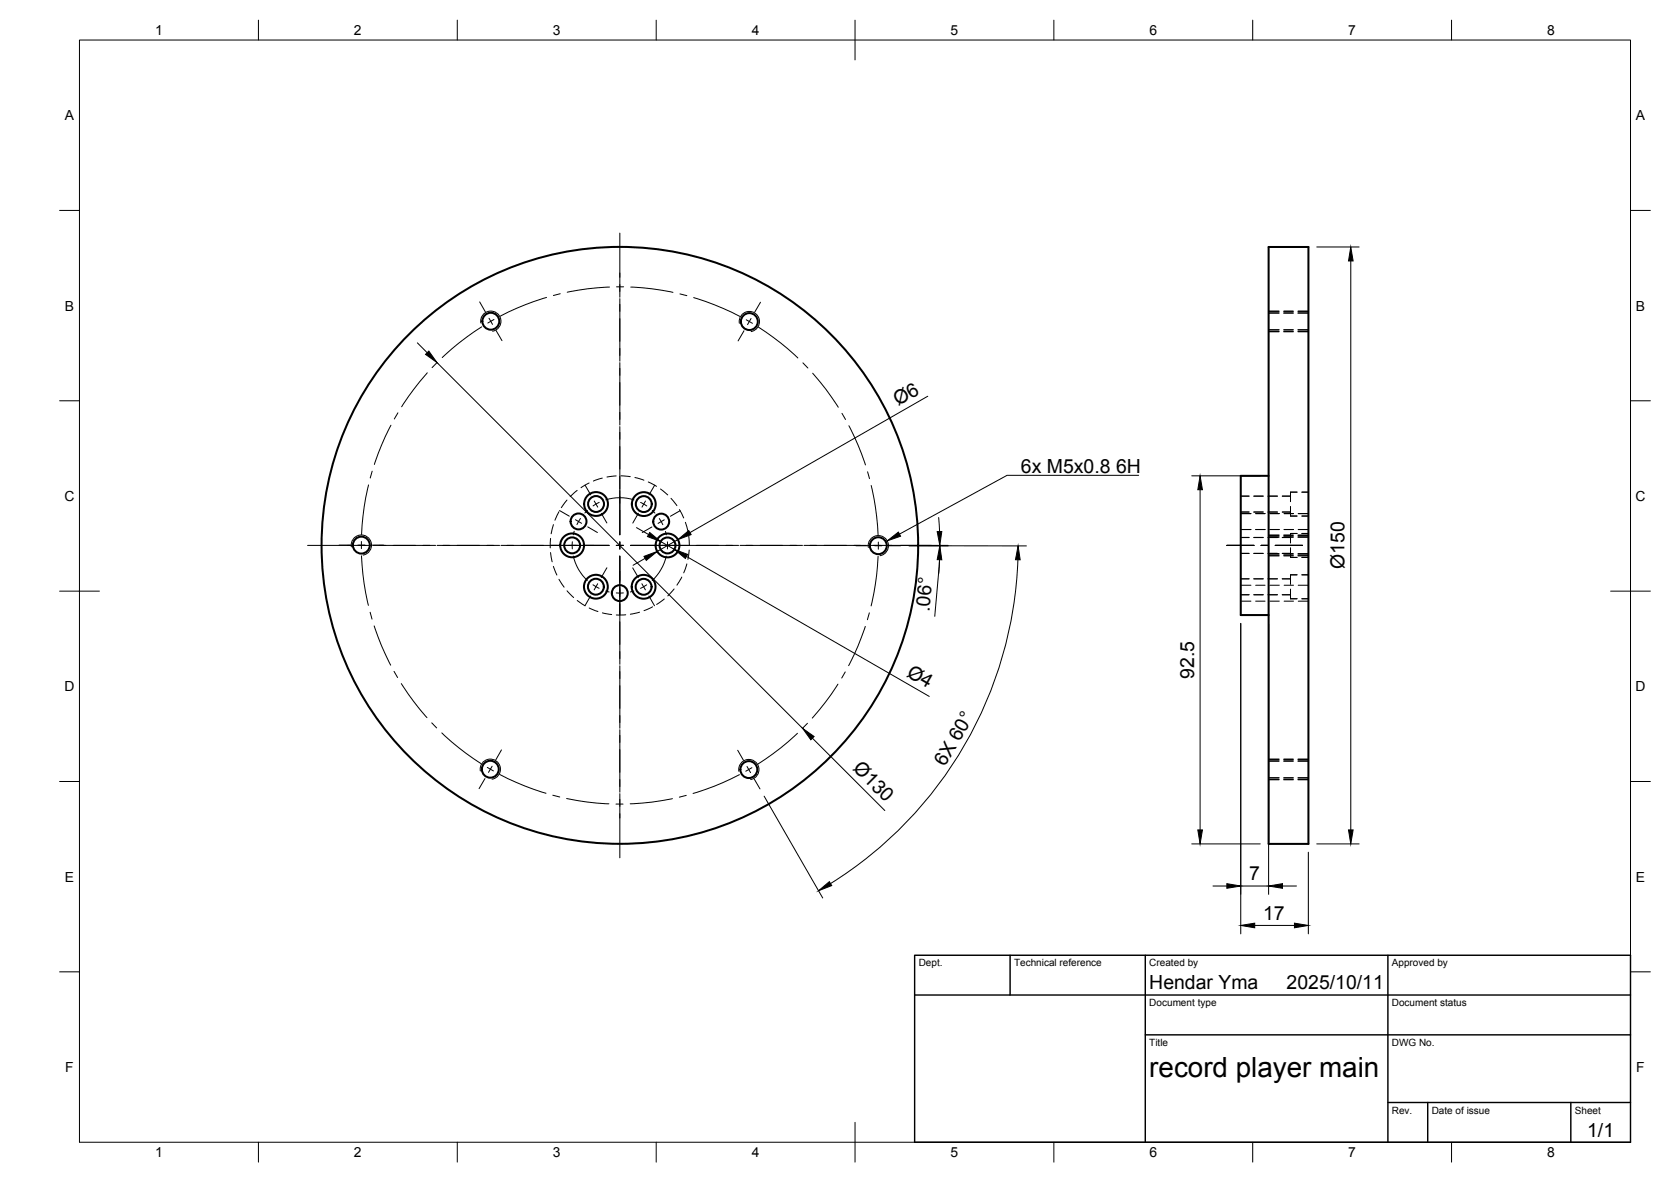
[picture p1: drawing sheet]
<svg xmlns="http://www.w3.org/2000/svg" width="420mm" height="297mm" viewBox="0 0 420 297" stroke-linecap="round" stroke-linejoin="round" font-family="sans-serif">
<!-- layer: Visible -->
<g fill="none" stroke="#000" stroke-width=".51">
<path d="M319 62.1h10v150h-10zM319 119.6h-7v35h7"/>
<circle cx="123.4" cy="80.7" r="2.13"/>
<circle cx="188.4" cy="80.8" r="2.13"/>
<circle cx="90.9" cy="137" r="2.13"/>
<circle cx="143.9" cy="137.1" r="2"/>
<circle cx="143.9" cy="137.1" r="3"/>
<circle cx="145.5" cy="131" r="2"/>
<circle cx="149.9" cy="126.7" r="2"/>
<circle cx="149.9" cy="126.7" r="3"/>
<circle cx="155.9" cy="137.1" r="75"/>
<circle cx="161.9" cy="126.7" r="2"/>
<circle cx="161.9" cy="126.7" r="3"/>
<circle cx="166.3" cy="131.1" r="2"/>
<circle cx="167.8" cy="137.1" r="2"/>
<circle cx="167.8" cy="137.1" r="3"/>
<circle cx="220.8" cy="137.1" r="2.13"/>
<circle cx="149.8" cy="147.4" r="2"/>
<circle cx="149.8" cy="147.4" r="3"/>
<circle cx="155.8" cy="149.1" r="2"/>
<circle cx="161.8" cy="147.5" r="2"/>
<circle cx="161.8" cy="147.5" r="3"/>
<circle cx="123.3" cy="193.3" r="2.13"/>
<circle cx="188.3" cy="193.4" r="2.13"/>
</g>
<!-- layer: Hidden -->
<g fill="none" stroke="#000" stroke-width=".25">
<path d="M319 78.7h2.6M319 78.6h2.6M322.8 78.7h2.4M322.8 78.6h2.4M326.4 78.7h2.6M326.4 78.6h2.6M319 82.9h2.6M322.8 82.9h2.4M326.4 82.9h2.6M154.9 119.6l-2.3 .3M156.1 119.6l2.4 .2M138.4 135.3l-.1 2.4"/>
<path d="M138.4 138.9l.4 2.3M139.1 131.8l-.5 2.3M140.5 128.6l-1 2.1M142.6 125.7l-1.5 1.9M145.1 123.2l-1.7 1.6M148.1 121.4l-2 1.2M151.4 120.1l-2.2 .8M159.6 120l2.3 .7M163 121.1l2.1 1.1M166.1 122.9l1.8 1.5M168.7 125.2l1.5 1.9M170.8 128.1l1.1 2.1"/>
<path d="M172.3 131.3l.7 2.2M173.2 134.7l.1 2.4M173.3 138.2l-.3 2.4M312 135.1h2.1M312 139.1h2.1M312 128.7h2.1M312 124.7h2.1M312 133.1h2.5M312 129.1h2.5M315.3 135.1h2.3M315.3 139.1h2.3M315.3 128.7h2.3"/>
<path d="M315.3 124.7h2.3M315.7 133.1h2.4M315.7 129.1h2.4M318.8 139.1h2.8M318.8 128.7h2.4M318.8 124.7h2.4M318.8 135.1h2.4M318.8 139.1h2.4M319 139.3h2.6M319 134.9h2.6M319.3 133.1h2.4M319.3 129.1h2.4"/>
<path d="M321.6 135l-2.8 .1M322.4 139.1h2.8M322.4 128.7h2.1M322.4 124.7h2.1M322.4 135.1h2.1M322.4 139.1h2.1M322.8 139.3h2.4M322.8 134.9h2.4M322.9 133.1h2.3M322.9 129.1h2.3M324.5 137.7v2.4h1.6M324.5 127.3v2.4h1.6"/>
<path d="M324.5 123.7h1.6M325.2 135l-2.8 .1M326.1 134.1h-1.6v2.4M326.1 123.7h-1.6v2.4M326.4 139.3h2.6M326.4 135h2.6M326.4 139.1h2.6M326.4 134.9h2.6M326.4 133.1h2.6M326.4 129.1h2.6M327.3 134.1h1.7M327.3 129.7h1.7"/>
<path d="M327.3 123.7h1.7M139.1 142.3l.9 2.2M140.5 145.6l1.3 2M142.6 148.5l1.6 1.7M145.1 150.9l2 1.3M148.1 152.8l2.2 .9M151.5 154l2.3 .4M157.3 154.5h-2.3M160.8 153.8l-2.3 .6M164.1 152.5l-2.2 1M167 150.5l-1.9 1.4M169.5 148l-1.6 1.7"/>
<path d="M171.4 145l-1.2 2.1M172.7 141.7l-.8 2.3M312 149.5h2.1M312 145.5h2.1M312 151.1h2.5M312 147.1h2.5M315.3 149.5h2.3M315.3 145.5h2.3M315.7 151.1h2.4M315.7 147.1h2.4M318.8 149.5h2.4M318.8 145.5h2.4"/>
<path d="M319.3 151.1h2.4M319.3 147.1h2.4M322.4 149.5h2.1M322.4 145.5h2.1M322.9 151.1h2.3M322.9 147.1h2.3M324.5 148v2.5M324.5 150.5h.1M324.5 140.1h1.6M324.5 150.5h1.6M326.1 144.4h-1.6v2.5M326.4 151.1h2.6"/>
<path d="M326.4 147.1h2.6M327.3 140.1h1.7M327.3 150.5h1.7M327.3 144.4h1.7M319 195.5h2.6M319 191.3h2.6M319 195.4h2.6M319 191.2h2.6M322.8 195.5h2.4M322.8 191.3h2.4M322.8 195.4h2.4M322.8 191.2h2.4"/>
<path d="M326.4 195.5h2.6M326.4 191.3h2.6M326.4 195.4h2.6M326.4 191.2h2.6"/>
</g>
<!-- layer: Visible Narrow -->
<path d="M120.9 81.2a2.55 2.55 0 0 1 2.1-3 2.55 2.55 0 0 1 2.9 2.1 2.55 2.55 0 0 1-2 2.9M185.9 81.3a2.55 2.55 0 0 1 2.1-3 2.55 2.55 0 0 1 2.9 2.1 2.55 2.55 0 0 1-2 2.9M88.3 137.4a2.55 2.55 0 0 1 2.1-2.9 2.55 2.55 0 0 1 3 2 2.55 2.55 0 0 1-2.1 3M218.3 137.6a2.55 2.55 0 0 1 2.1-3 2.55 2.55 0 0 1 3 2.1 2.55 2.55 0 0 1-2.1 2.9M120.8 193.8a2.55 2.55 0 0 1 2-3 2.55 2.55 0 0 1 3 2.1 2.55 2.55 0 0 1-2.1 2.9M185.8 193.8a2.55 2.55 0 0 1 2-2.9 2.55 2.55 0 0 1 3 2.1 2.55 2.55 0 0 1-2.1 2.9" fill="none" stroke="#000" stroke-width=".25"/>
<!-- layer: Hidden Narrow -->
<g fill="none" stroke="#000" stroke-width=".25">
<path d="M319 78.3h2.6M319 78.2h2.6M322.8 78.3h2.4M322.8 78.2h2.4M326.4 78.3h2.6M326.4 78.2h2.6M319 83.4h2.6M319 83.3h2.6M322.8 83.4h2.4M322.8 83.3h2.4M326.4 83.4h2.6M326.4 83.3h2.6"/>
<path d="M319 139.7h2.6M319 134.6h2.6M319 139.6h2.6M319 134.4h2.6M322.8 139.7h2.4M322.8 134.6h2.4M322.8 139.6h2.4M322.8 134.4h2.4M326.4 139.7h2.6M326.4 134.6h2.6M326.4 139.6h2.6M326.4 134.4h2.6"/>
<path d="M319 196h2.6M319 190.8h2.6M319 195.9h2.6M322.8 196h2.4M322.8 190.8h2.4M322.8 195.9h2.4M326.4 196h2.6M326.4 190.8h2.6M326.4 195.9h2.6"/>
</g>
<!-- layer: BORDER -->
<g fill="none" stroke="#000" stroke-width=".25">
<path d="M20 10.1h390v276.9h-390zM65 5.1v5M115 5.1v5M165 5.1v5M215 5.1v10M265 5.1v5M315 5.1v5M365 5.1v5M15 52.9h5M410 52.9h5M15 100.7h5M410 100.7h5"/>
<path d="M15 148.6h10M405 148.6h10M15 196.4h5M410 196.4h5M15 244.2h5M410 244.2h5M65 287v5M115 287v5M165 287v5M215 282.1v9.9M265 287v5M315 287v5"/>
<path d="M365 287v5"/>
</g>
<!-- layer: TITLEBLOCK -->
<path d="M230 240.1h180v46.9h-180zM230 250h180M254 240.1v9.9M288 240.1v46.9M349 240.1v46.9M288 260.1h122M349 277.1h61M359 277.1v9.9M395 277.1v9.9" fill="none" stroke="#000" stroke-width=".36"/>
<!-- layer: Smart Centers -->
<g fill="none" stroke="#000" stroke-width=".25">
<path d="M155.9 58.6v16.1M120.6 75.9l1.5 2.5M123 80l.8 1.5M137.4 74.7l-5.3 1.9-6.3 2.9M140.9 73.8l-1.8 .5M153.2 72.1l-5.4 .5-5.2 .8M155 72.1h1.8M155.9 75v15.8M158.6 72.1l5.4 .5 5.2 .9M171 73.9l1.7 .4M174.4 74.8l5.3 1.8 6.4 2.9M191.2 76l-1.5 2.5"/>
<path d="M107.4 93.7l-3.3 4.1-3.1 4.4M109.9 91.1l-1.3 1.3M121.1 82.1l-5.7 4.1-4.2 3.7M124.2 80.3l-1.5 .9M124.7 83.1l1.5 2.5M155.9 91.1v15.7M187.1 83.1l-1.5 2.6M187.6 80.4l1.6 .9M188.8 80l-.8 1.6M190.7 82.2l5.7 4 4.2 3.8M201.9 91.2l1.2 1.3M204.3 93.8l3.4 4.1 3.1 4.4"/>
<path d="M93.6 118.4l-.5 1.7M98.3 106.9l-2.3 4.9-1.9 4.9M100.1 103.7l-1 1.6M155.9 107.2v27.2M211.7 103.9l.9 1.5M213.4 107l2.4 4.9 1.8 4.9M218.1 118.6l.5 1.7M77.3 137.1h16.2M85.2 137h3M90 137h1.7M90.9 136.1v1.8M90.9 139.7l.6 6.9 1.1 5.5"/>
<path d="M92.7 121.9l-1.1 5.5-.7 6.9M93.5 137h3M93.8 137.1h15.7M109.9 137.1h15.7M126 137.1h27.2M140.7 128.3l2.5 1.4M143.9 136.1v1.8M144.1 139.7a11.9 11.9 0 0 0 3.6 6.2M144.4 133.5l-.3 .9M144.7 130.6l1.5 .9M146 130.3l-.9 1.5M147.1 121.9l1.4 2.5"/>
<path d="M147.7 128.3l-.7 .6M147.8 132.4l2.4 1.4M149.4 125.9l.9 1.6M150.7 126.2l-1.6 .9M151.2 129l1.4 2.4M152.3 125.6a12.1 12.1 0 0 1 7.1 0M155 137.1h1.7M155.9 136.2v1.8M155.9 139.7v27.2M158.5 137.1h27.2M160.5 129l-1.4 2.5M161.1 126.3l1.5 .8"/>
<path d="M162.3 125.9l-.9 1.6M162.3 137.1h2.9M163.9 132.4l-2.4 1.4M164 128.3l.7 .6M164.6 121.9l-1.4 2.5M165.8 130.3l.9 1.6M166.9 137.1h1.8M167 130.6l-1.5 .9M167.3 133.5l.3 .9M167.5 139.7a12.3 12.3 0 0 1-3.5 6.2M167.8 136.2v1.8M170.5 137.1h2.8"/>
<path d="M171 128.3l-2.4 1.4M186.1 137.1h15.7M202.1 137.1h15.8M215.2 137.1h3M218.2 137.1h16.1M219.1 122l1 5.5 .7 7M219.9 137.1h1.8M220.8 139.8l-.7 7-1.1 5.5M220.8 136.2v1.8M223.5 137.1h3M308.5 137.1h6.8M317.1 137.1h1.8"/>
<path d="M320.7 137.1h6.8M93.1 153.9l.4 1.7M94.1 157.3l1.8 4.9 2.3 5M148.5 149.8l-1.4 2.4M149.1 147l1.5 .8M150.3 146.7l-.9 1.5M152.3 148.5l.9 .3M152.6 142.7l-1.4 2.4M155 149h1.7M159.1 142.7l1.4 2.4M159.4 148.5l-.9 .3M161.4 146.7l.9 1.5"/>
<path d="M162.6 147l-1.5 .9M163.2 149.8l1.4 2.4M217.6 157.4l-1.9 5-2.3 4.9M218.6 154l-.5 1.7M99.1 168.7l.9 1.6M100.9 171.8l3.1 4.5 3.4 4M155.9 167.3v15.7M210.7 171.9l-3.1 4.5-3.4 4.1M212.5 168.9l-.9 1.5M108.6 181.7l1.2 1.2M111.1 184.2l4.2 3.7 5.7 4M121.9 195.7l-1.4 2.5"/>
<path d="M122.5 192.8l1.6 .9M123.7 192.6l-.9 1.5M125.6 194.6l6.4 2.9 5.3 1.9M126.1 188.5l-1.5 2.5M139 199.8l1.7 .5M155.9 183.4v15.7M155.9 199.4v16.2M172.6 199.9l-1.8 .4M185.5 188.5l1.4 2.6M185.9 194.7l-6.3 2.9-5.3 1.8M187.8 192.6l.9 1.6M189.1 192.9l-1.6 .9"/>
<path d="M189.6 195.7l1.5 2.6M200.5 184.3l-4.2 3.7-5.7 4M203 181.8l-1.2 1.2M142.5 200.7l5.2 .9 5.4 .4M154.9 202.1h1.8M169.1 200.7l-5.2 .9-5.4 .4"/>
</g>
<!-- layer: FD_Dimensions -->
<g fill="none" stroke="#000" stroke-width=".25">
<path d="M331.1 62.1h10.6M339.6 65.6v143M104.9 86.2l2.5 2.4M109.9 91.1l91.9 91.9M233.3 99.6l-59.8 34.2M299.7 119.6h17.2M160 132.6l3.1 1.7M166.1 136.1l3.5 2M170.5 135.6l-5.3 3M172.6 139.8l61.1 35.2M226.4 137.1h12M236 130.1l.2 3.4"/>
<path d="M236.3 137.1l-.3 7 .2-3.5M238.4 137.2l-9.8-.1 29.5 .1M301.8 123.1v85.5M162.2 140.3l-3 1.8M236 144.2l-1 10.7M255.9 140.7a100.2 100.2 0 0 1-47.1 81.3M312 156.7v78M319 156.7v68.1M204.3 185.5l18.2 18.2M192.1 200.1l14.8 25.6M299.7 212.1h17.2M329 214.2v20.5"/>
<path d="M331.1 212.1h10.6M305 222.7h3.5M312 222.7h7M315.5 232.6h10M322.5 222.7h3.5"/>
</g>
<g fill="#000" stroke="#000" stroke-width=".25">
<path d="M339.6 62.1l.6 3.5h-1.1zM107 89.1l.8-.9 2.1 2.9zM161.9 139.8l3.3-1.2-2.7 2.2zM163.4 133.8l2.7 2.3-3.3-1.3zM169.6 138.1l3.3 1.2-.6 1zM170.5 135.6l2.7-2.3 .6 1.1zM235.6 133.6h1.2l-.5 3.5zM301.8 119.6l.5 3.5h-1.1zM236.3 137.2l.5 3.5-1.2-.1zM256 137.2l.5 3.5h-1.2zM201.8 183l2.9 2.1-.8 .8zM301.2 208.6h1.1l-.5 3.5z"/>
<path d="M339.1 208.6h1.1l-.6 3.5zM205.8 223.8l2.7-2.2 .6 1zM308.5 222.1l3.5 .6-3.5 .5zM312 232.6l3.5-.6v1.2zM319 222.7l3.5-.6v1.1zM325.5 232l3.5 .6-3.5 .6z"/>
</g>
<!-- layer: Hole Notes -->
<path d="M223.1 135.9l2.8-2.2 .5 1.1z" fill="#000" stroke="#000" stroke-width=".25"/>
<path d="M286.3 119.5h-33.1l-27 14.7" fill="none" stroke="#000" stroke-width=".25"/>
<text font-size="7" x="289" y="270.6">record player main</text>
<g font-size="4.9">
<text x="225.8" y="102.1" transform="rotate(-30 225.8 102.1)">Ø6</text>
<text x="256.7" y="118.8">6x M5x0.8</text>
<text x="280.6" y="118.8">6H</text>
<text x="338.1" y="143" transform="rotate(-90 338.1 143)">Ø150</text>
<text x="233.7" y="153.8" transform="rotate(-85 233.7 153.8)">.06°</text>
<text x="227.8" y="169.8" transform="rotate(30 227.8 169.8)">Ø4</text>
<text x="300.3" y="170.6" transform="rotate(-90 300.3 170.6)">92.5</text>
<text x="214.3" y="193.3" transform="rotate(45 214.3 193.3)">Ø130</text>
<text x="237.6" y="192.8" transform="rotate(-60 237.6 192.8)">6X 60°</text>
<text x="314.1" y="221.3">7</text>
<text x="317.6" y="231.2">17</text>
<text x="289" y="248.5">Hendar Yma</text>
<text x="323.5" y="248.5">2025/10/11</text>
<text x="399.1" y="285.7">1/1</text>
</g>
<g font-size="3.5">
<text x="39" y="8.8">1</text>
<text x="89" y="8.8">2</text>
<text x="139" y="8.8">3</text>
<text x="189" y="8.8">4</text>
<text x="239" y="8.8">5</text>
<text x="289" y="8.8">6</text>
<text x="339" y="8.8">7</text>
<text x="389" y="8.8">8</text>
<text x="16.3" y="30.2">A</text>
<text x="411.3" y="30.2">A</text>
<text x="16.3" y="78">B</text>
<text x="411.3" y="78">B</text>
<text x="16.2" y="125.9">C</text>
<text x="411.2" y="125.9">C</text>
<text x="16.2" y="173.7">D</text>
<text x="411.2" y="173.7">D</text>
<text x="16.3" y="221.6">E</text>
<text x="411.3" y="221.6">E</text>
<text x="16.4" y="269.4">F</text>
<text x="411.4" y="269.4">F</text>
<text x="39" y="290.8">1</text>
<text x="89" y="290.8">2</text>
<text x="139" y="290.8">3</text>
<text x="189" y="290.8">4</text>
<text x="239" y="290.8">5</text>
<text x="289" y="290.8">6</text>
<text x="339" y="290.8">7</text>
<text x="389" y="290.8">8</text>
</g>
<g font-size="2.5">
<text x="231" y="242.9">Dept.</text>
<text x="255" y="242.9">Technical reference</text>
<text x="289" y="242.9">Created by</text>
<text x="350" y="242.9">Approved by</text>
<text x="289" y="252.8">Document type</text>
<text x="350" y="252.8">Document status</text>
<text x="289" y="262.9">Title</text>
<text x="350" y="262.9">DWG No.</text>
<text x="350" y="279.9">Rev.</text>
<text x="360" y="279.9">Date of issue</text>
<text x="396" y="279.9">Sheet</text>
</g>
</svg>
